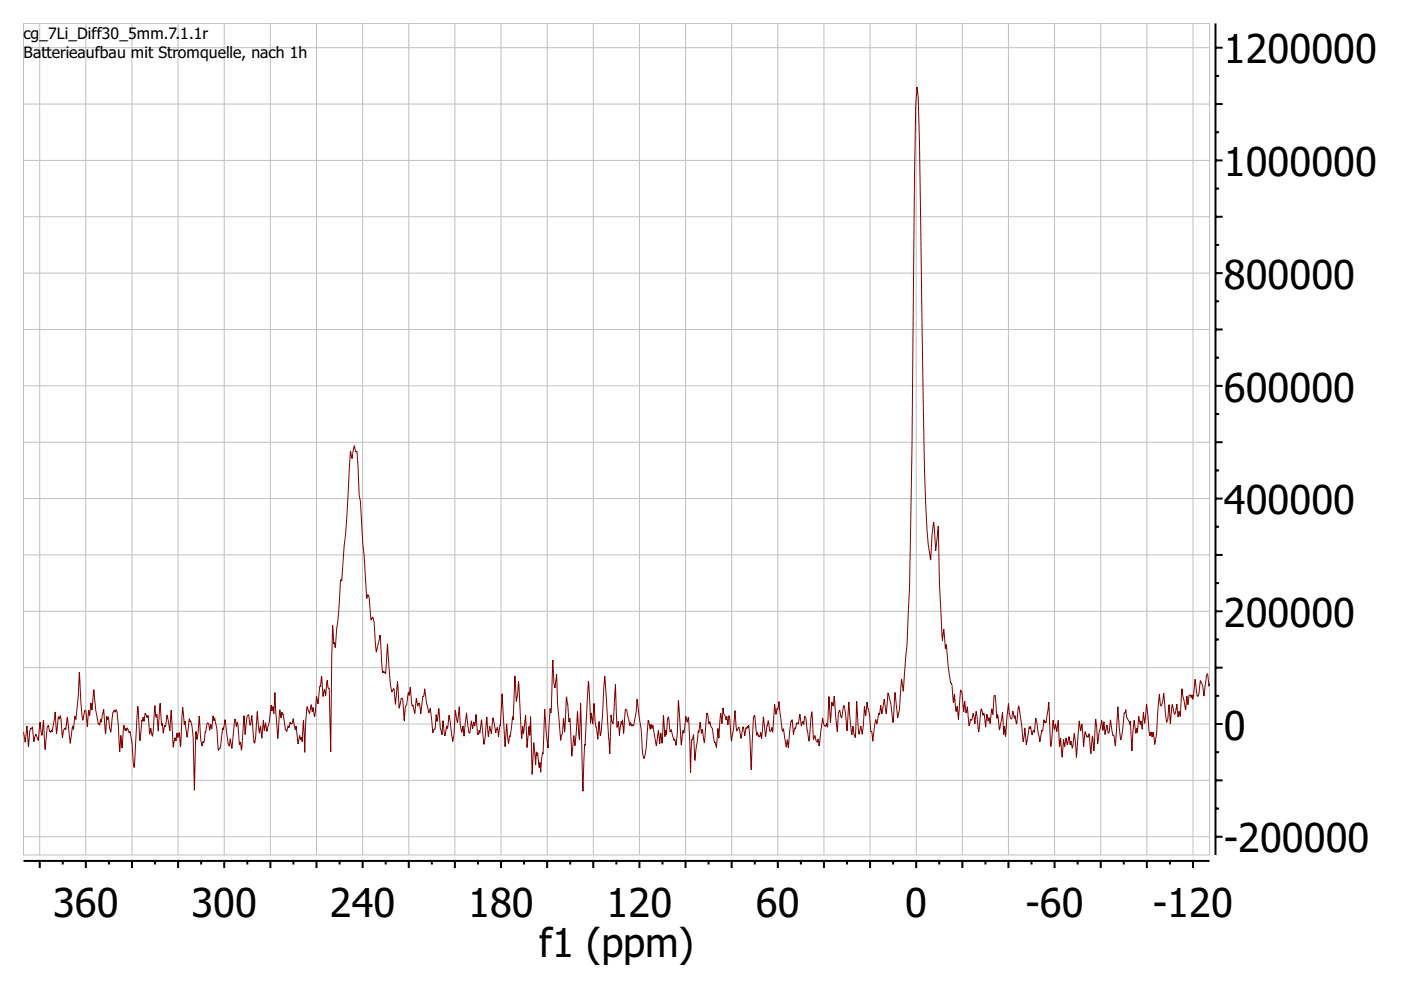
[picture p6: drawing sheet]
<svg xmlns="http://www.w3.org/2000/svg" width="297mm" height="210mm" viewBox="0 0 297 210" stroke-linecap="round" stroke-linejoin="round" font-family="sans-serif">
<g fill="none" stroke="#000" stroke-width=".42">
<path d="M257.7 5v176.3M257.7 16.1h.8M257.7 10.1h1.5M257.7 40h.8M257.7 28h.8M257.7 34h1.5M257.7 22.1h1.5M257.7 51.9h.8M257.7 57.9h1.5M257.7 46h1.5M257.7 75.8h.8M257.7 63.9h.8"/>
<path d="M257.7 69.9h1.5M257.7 99.7h.8M257.7 87.8h.8M257.7 93.8h1.5M257.7 81.8h1.5M257.7 111.7h.8M257.7 117.7h1.5M257.7 105.7h1.5M257.7 135.6h.8M257.7 123.6h.8M257.7 129.6h1.5M257.7 159.5h.8"/>
<path d="M257.7 147.5h.8M257.7 153.5h1.5M257.7 141.6h1.5M257.7 171.4h.8M257.7 177.4h1.5M257.7 165.5h1.5M5 182.5h251.4M8.4 182.5v1.6M13.3 182.5v.8M18.2 182.5v1.6M23.1 182.5v.8M28 182.5v1.6"/>
<path d="M32.9 182.5v.8M37.8 182.5v1.6M42.7 182.5v.8M47.5 182.5v1.6M52.4 182.5v.8M57.3 182.5v1.6M62.2 182.5v.8M67.1 182.5v1.6M72 182.5v.8M76.9 182.5v1.6M81.8 182.5v.8M86.7 182.5v1.6"/>
<path d="M91.6 182.5v.8M96.4 182.5v1.6M101.3 182.5v.8M106.2 182.5v1.6M111.1 182.5v.8M116 182.5v1.6M120.9 182.5v.8M125.8 182.5v1.6M130.7 182.5v.8M135.6 182.5v1.6M140.5 182.5v.8M145.3 182.5v1.6"/>
<path d="M150.2 182.5v.8M155.1 182.5v1.6M160 182.5v.8M164.9 182.5v1.6M169.8 182.5v.8M174.7 182.5v1.6M179.6 182.5v.8M184.5 182.5v1.6M189.4 182.5v.8M194.3 182.5v1.6M199.1 182.5v.8M204 182.5v1.6"/>
<path d="M208.9 182.5v.8M213.8 182.5v1.6M218.7 182.5v.8M223.6 182.5v1.6M228.5 182.5v.8M233.4 182.5v1.6M238.3 182.5v.8M243.2 182.5v1.6M248 182.5v.8M252.9 182.5v1.6"/>
</g>
<g fill="none" stroke="#c0c0c0" stroke-width=".21">
<path d="M5 10.1h251.4M5 5h251.4v176.3h-251.4zM8.4 5v176.3M18.2 5v176.3M28 5v176.3M37.8 5v176.3M47.5 5v176.3M57.3 5v176.3M67.1 5v176.3M76.9 5v176.3M86.7 5v176.3M96.4 5v176.3"/>
<path d="M106.2 5v176.3M116 5v176.3M125.8 5v176.3M135.6 5v176.3M145.3 5v176.3M155.1 5v176.3M164.9 5v176.3M174.7 5v176.3M184.5 5v176.3M194.3 5v176.3M204 5v176.3M213.8 5v176.3"/>
<path d="M223.6 5v176.3M233.4 5v176.3M243.2 5v176.3M252.9 5v176.3M5 34h251.4M5 22.1h251.4M5 57.9h251.4M5 46h251.4M5 69.9h251.4M5 93.8h251.4M5 81.8h251.4M5 117.7h251.4"/>
<path d="M5 105.7h251.4M5 129.6h251.4M5 153.5h251.4M5 141.6h251.4M5 177.4h251.4M5 165.5h251.4"/>
</g>
<path d="M256.4 144.9l-.1 .6-.3-2.7-.2 .4-.5 4.3-.3-2-.5-1.2-.3 2.7-.2 .6h-.2l-.4-3.6-.5 4.3-.2-1-.1 .6-.2-.6-.1 .2-.1-.2-.3 2.1-.3-1.8-.2 2.9-.8-4.5-.4 5.8-.2-1-.2 1.2-.3-2.7-.4 2.2-.6-2.1-.3 4.1-.3-4-.3 3-.2 .7-.7-6.2-.2 1.5-.3 1.2-.2-.3-.2-2.3-.6 8.4-.4 2.3-.3-2.6-.2 1.1-.3-1.1-.2 .8-.7-6.7-.4 4.1-.3-2.3-.2 3.5-.3-1.8-.2 .8-.3-1.7-.2 3.4-.2-.9-.2 1.1-.3-2.8-.5 6.5-.3-6.3-.2 .7-.1-.6-.5-.9-.2-1.6-.2 .7h-.2l-.2 3.1-.5 2.6-.6-7-.5 8.3-.3-1.9-.1-.5-.1 .2-.5-3.3-.3 2.5-.2 .3-.3-1.8-.4 2.1-.3-2.8-.1 1.9-.3-2.2-.5 2.4-.4 2.7-.4-5.4-.4 6.8-.3-3.2-.3 3.8-.4-4.2-.2 .7-.2-.3-.1 .3-.3-1.2-.3 3.2-.4-4.8-.3 1.5-.3-2.2-.6 7.8-.4-5.1-.4 3.2-.3-1.6-.2 .8-.3-1.7-.3 1.7-.3-1.5-.3 1.9-.2-1.5-.3 3.8-.3-4.1-.3 1.8-.2-5.6-.3 2.4-.3-1.6-.2 1.3-.1-.2-.2-1.8-.5 5.5-.1-.2-.3-9.3-.6 4.4-.2-.3-.1 .4-.2-.7-.2 1.9-.1 .5-.1-.2-.4 2.5-.9-5-.3 3-.1-.4-.2 .1-.2 .8-.3-1.8-.1 .5-.2-.4-.6 3.8-.3-3.6-.3 3-.1-.2-.3-3.2-.6-4.3-.4 3.8-.1 .1-.3-1.8-.1 .6-.4-1.5-.2 1.7-.2-.2-.3-1-.2-2.1-.6 6.9-.2-2.1-.2 1.8-.3-4.8-.6 3.7-.4-3.2-.2 .8-.3-4.8h-.3l-.2 4-.2-1.2-.4 3.1-.2-1.3-.2 .8-.3-1.5-.2 2.8-.3-2.6-.1-.4-.2 .5-.4-1.4-.5 4.9-.5-4.4-.3 2.7-.3-2.3-.3 1.4-.1 .1-.2-.2-.3 1.4-.4-4.1-.3 1.4-.3-2.5-.2 2.2-.3-4.1-.3-.5-.5 6.2-.2-2.8-.3 1.2-.1-.5-.2-3.3-.2 1.9-.1-.4-.3-3.4-.2-.5v.1l-.6-3.4-.4-4.7-.2 .8-.3-4.1-.3 2.5-.6-12.1-.3-12.2-.5 5.2-.4-6.1-.4 3-.3 5.1-.8-6.6-.5-12.7-1.1-69.2-.2-9.4-.3-2.4-.2 4.1-.3 14.4-.8 73.8-.3 13.6-.5 12.3-.8 9.9-.4-2.6-.4 6.3-.4 1.9-.5-5.4-.5 6.4-.4-4-.6-2.3-.4 4.4-.4-3.1-.5 3v.1l-.3-1.7-.2 1.9-.2-.3-.4 2.3-.2-.9-.7 4.6-.2-2.1h-.2l-.2-3.5-.6-2.7-.3 2.9-.2-2-.5 5.9-.3-1.7-.4 1.7-.5-7-.3 7.7-.3-.8-.2-1.6-.2 1.8-.6-7-.4 6.1-.5-5-.2-.3-.4 2.6-.5-1.7-.2 .7-.3 3.9-.6-7.5-.3 2.1-.3-.9-.2 4.4-.3-5.5-.3 6.5-.3-.8-.2 .6-.2-.1-.4-1.7-.7 6-.2-1.5-.2 .7-.3-.4-.2-1-.3 .8v-.1l-.4-5.8-.6 6.3-.6-5-.3-.4-.2 1.8-.1-.6-.4 .9-.3-2.5-.3 2-.1 .2-.3-.3-.2 1.2-.2-.2-.3 1.5-.3-3.2-.1 .4-.1-.1-.5 5.5-.1 .1-.2-1.7-.2 1.6-.6-3.9-.1 .6-.2-.2-.6-6.2-.3 1.8-.1-.3-.3 1.3-.3-2.2-.4 6-.2-1.1-.1 .7-.2 .2-.1-.2-.3-2.1-.6 3.4-.5-4.2-.3 4.6-.2-1.3-.2 .9-.1-.2-.2 .1-.2-.8-.1 .6-.5-4.2-.2 .3-.5 11.2-.6-9.4-.1 .5-.1-.3-.2 .5-.1-.2-.3 1.7-.4-1.9-.4 2.5-.4-2.5-.5 .9-.4-4.3-.3 3.9-.4 2.6-.5-5.5-.3 2-.2-1.8-.2 .7-.2-1-.3-.3-.1-1.2-.2 3.3-.3-2.2-.4 5.3-.2-2.1-.3 4.1-.3-1.2-.1 .2-.5-3-.2-.4-.3-1.1-.2 .5-.2-1.9-.2-.4-.6 6.3-.4-2.9-.2 .9-.2-2.4-.3 2.2-.1-.4-.8 6.3-.3-5.4-.2 1.1-.1-.1-.3 7-.4-11.6-.1-.2-.2 1.1-.3-1.2-.4 3.6-.2-.7-.3 3.2-.7-9.5-.2 6.8-.3 2.7-.2-1.2-.1-.1-.1 .3-.6-2.3-.2 .5-.1-.2-.3-3-.4 3.9-.2-1.1-.1 1.4-.3-4.6-.3 6-.3-2.2-.2 2.3-.3-2.8-.4 3.2-.8-4.4-.2 .8-.2-.9-.1 1-.5-1.9-.4 5.9-.4 2.2-.4-1.2-.3-5-.8-6.3-.2 2.6-.6 3-.3-.3-.1 .4-.2-.8-.2 .6-.6-3.2-.3-.2-.4 5v.1l-.2-2.9-.1 1-.2-.6-.4 3-.2-3.1-.3 1.3-.3-9.1-.5 8.4-.3-.7-.1-1.2-.3 8.3-1.1-16.5-.7 11.7-.2 .9-.3-3-.3 3.8-.5-3.9-.3-3.8-.2 4.4-.3-2.4-.2 2.2-.4-8.9-.8 13.7v-.3l-.4 10-.5-18.7-.2 7.8-.5-6-.5 7v.2l-.2-2.1-.5 4.3-.3-7.7-.1-.3-.1 .8-.6-5.4-.4 7.5-.2-3-.2 3.2-.3 .5-.1 1.1-.7-7.7-.2-6.4-.3 3-.3-1.2-.2-4.8-.3 10.3-.1 1-.2-1-.4 8.4-.4-2.9-.3-5.4-.4 9.5-.1-.2-.4 4.1-.1-2.1-.2 1.2-.3-3.2-.1 .6-.2-.8-.1 2.7-.4-4.6-.4 6.7-.3-12.3-.2 4-.1-1.9-.4 4.5-.4-6.9-.4 4-.2-1.6-.2 2.6-.6-11.3-.1-.9-.4 4.3-.3-5.4-.4 9.4-.1-.7-.5 4.2-.2-.2-.2 1.6-.4-4.1-.3 4.8-.7-11.2-.3 6.8-.1-.1-.3 2.4-.2-2-.4 1.2-.6-3.2-.3 3.3-.4-1.6-.3 2.3-.3-4.2-.3 4.4-.3 1.4-.5-5.2-.4 2.9-.1-.7-.2 .9h-.2l-.3-4.2-.3 2.5-.2-.9-.2 1.4-.3-1.7-.3 2.7-.2-.3-.5-4.1-.5 5-.2-2.2-.3 1.4-.3-1.6-.2-3.9-.4 3.5-.5-2.7-.2 5.1-.3 1.5-.8-5.6-.3 2.6v.3l-.2-.6-.4 2.1-.4-3.2-.2 3-.4-1.4-.3-4.2-.3 2.8-.2-1.5-.2 2.7-.1 .5-.2-.1-.2 .8-.6-5.2-.3 .9-.5-2-.4-3.1-.2 1.7-.2-.1-.4 3.7-.3-2.2h-.1l-.2 .6-.3-1.7-.3 3.3-.4-1.8-.2 .2-.1-.6-.3-3.4-.2 1.8-.2-.7-.4 2.7-.3 .3-.2 3-.3-4.3-.1-.5-.2 .1-.5 2-.3-5.6-.5 4.8-.3-3.3-.4 .7-.1-.2-.2-1.4-.7-8.6-.3 6.4-.5-.6-.2 .4-.5-8-.8 3.6-.5-6.4-.3-1.1-.3 .7-.4-4.8-.3-.6-.3 .8-1.3-20.5-.2-1.3-.5-9.4-.2 .1-.4-1.3-.4 2.7-.4-1.5-1.1 17.8-.7 9.7-.2-.3-.1 .4-.5 8.2-.6 5.8-.2-1.1-.1 .3-.3-3.9-.4 26.8-.3-13.5h-.2l-.1-.2-.1-1.5-.4 3.3-.2-1.4-.3 1.6-.3-4.4-.8 5.9-.3-1.5-.4 4.3-.3-2-.2 .9-.2-1.5-.4 1.9-.5-1.5-.1 .4-.2 3.4-.2 5.9-.3-6.8-.2 4.6-.2-1-.2 .5-.2-.9-.3 1.8-.4-3.8-.2 .8-.4-2.3-.2 1-.4 .1-.1-.4-.3 1.2-.1-.4-.3 1.2-.2-.4h-.1l-.5-3.4-.1 .2-.1-.5-.2 1.2-.3-1.7-.4 6.1-.6-9.8-.2 4.5-.3-1.5-.1 .9-.2-1.2-.4 3.6-.5 2-.3-1.9-.3 1.7-.1-2.3-.4 3.9-.3-2.6-.2 1.5-.4-4.5-.6 6.6h-.1l-.5-5.8-.4 2.1-.3-2.3-.3 .3-.4 3.9-.3-3.9-.5 7.3-.2-1.8-.3 .6-.4-4.8-.2 .9-.3-1.6-.6 6.3-.4-2.1-.2 1.6-.2-.5-.7-5.1-.4 2.1-.1-.4-.4 3.9-.1 .5h-.2l-.2 .4-.3-4.6-.5-2.3-.2 .6-.1-1-.3 2.8-.2-1-.2 1.2-.3-1.4-.2-.1-.4 1.9h-.1l-.3 2.2-.2-.1-.2 .9-.3-1.5-.3-4.9-.4 5-.2-1.7-.1 .7-.3 11.7-.2-11-.3-2.6-.3-1.1-.1 .2-.2-.6-.4 3.9-.5-3.4-.1 .8-.4-3.8-.4 8.5-.3-3.1-.3 1.1-.2-1-.2 1.7-.2-.7-.4 2-.4-7.8-.3 4.3-.6-3.3-.3 2.2-.1 .3-.1-.3-.3 1.7-.2-2.1-.1 .4-.3-4.7-.4 5.9-.3-3.3-.1-.3-.1 .7-.3-2.5-.5 6.5-.3-1.7-.2 1.3-.1-.2-.3-3.8-.2 .5-.4-1-.3 1.8-.1-1-.2 .9-.1-.3-.4 4.5-.5-7.4-.8 13-.1-.9-.3-4.2-.4-2.5-.2 .3-.4-1.1-.2 .6-.1-.4-.2 .4-.2-1.2-.4 4.9-.3-2.7-.2 3.5-.3-5.6-.3-2.8-.2-.5-.2 .5-.2-.4-.3 .4-.4 4.2-.3-.8-.2-2.4-.2 .6-.2-.7-.2 3.7-.4-5.2-.5 2.7-.2-.6-.2 1.2-.1-.4-.2 .3-.5-2.9-.4-4.5-.4 4.2v.1l-.2-1.5-.3 2.8-.2-1.2-.1 .5-.2 3-.4-3.6-.2 .2-.3 2-.5-3.8-.3-6.4-.2 4.9-.5 5.1-.2-.7-.3 2.9-.2-.8-.5 3.7-.6-5.5-.3 2.4-.1 .2-.1-.4-.3 .6-.3 1.5-.4-4.7-.2 .8-.2-.5-.4 3.6-.3-4.7-.7 4.3-.1-.3-.2 .4-.1-.2-.1 .1-.3-1.4-.2 .4-.4 4.7-.4-6.2-.3 3.2-.4-2.8-.4 3.9-.5-1.3-.4 1.6-.3-3.2-.2 .4-.2-.1-.2 .6-.2 3.3-.4-4.4-.4 3.5-.3-2.2" fill="none" stroke="#800000" stroke-width=".21"/>
<g font-size="10.2">
<text x="259.5" y="13.4">1200000</text>
<text x="259.5" y="37.3">1000000</text>
<text x="259.5" y="61.2">800000</text>
<text x="259.5" y="85.1">600000</text>
<text x="259.5" y="109">400000</text>
<text x="259.5" y="132.9">200000</text>
<text x="259.5" y="156.8">0</text>
<text x="259.5" y="180.7">-200000</text>
<text x="11.2" y="194.5">360</text>
<text x="40.6" y="194.5">300</text>
<text x="69.9" y="194.5">240</text>
<text x="99.3" y="194.5">180</text>
<text x="128.6" y="194.5">120</text>
<text x="160.3" y="194.5">60</text>
<text x="191.9" y="194.5">0</text>
<text x="217.4" y="194.5">-60</text>
<text x="244.5" y="194.5">-120</text>
<text x="114.3" y="202.9">f1 (ppm)</text>
</g>
<g font-size="4">
<text x="5" y="8.3">cg_7Li_D</text>
<text x="18.6" y="8.3">i</text>
<text x="19.4" y="8.3">ff30_5</text>
<text x="29" y="8.3">mm.7.</text>
<text x="38.2" y="8.3">1.1r</text>
<text x="5" y="12.4">Ba</text>
<text x="8.8" y="12.4">tteriea</text>
<text x="18.2" y="12.4">ufbau mit Stromque</text>
<text x="47.9" y="12.4">l</text>
<text x="48.7" y="12.4">le, nac</text>
<text x="58.5" y="12.4">h 1h</text>
</g>
</svg>
